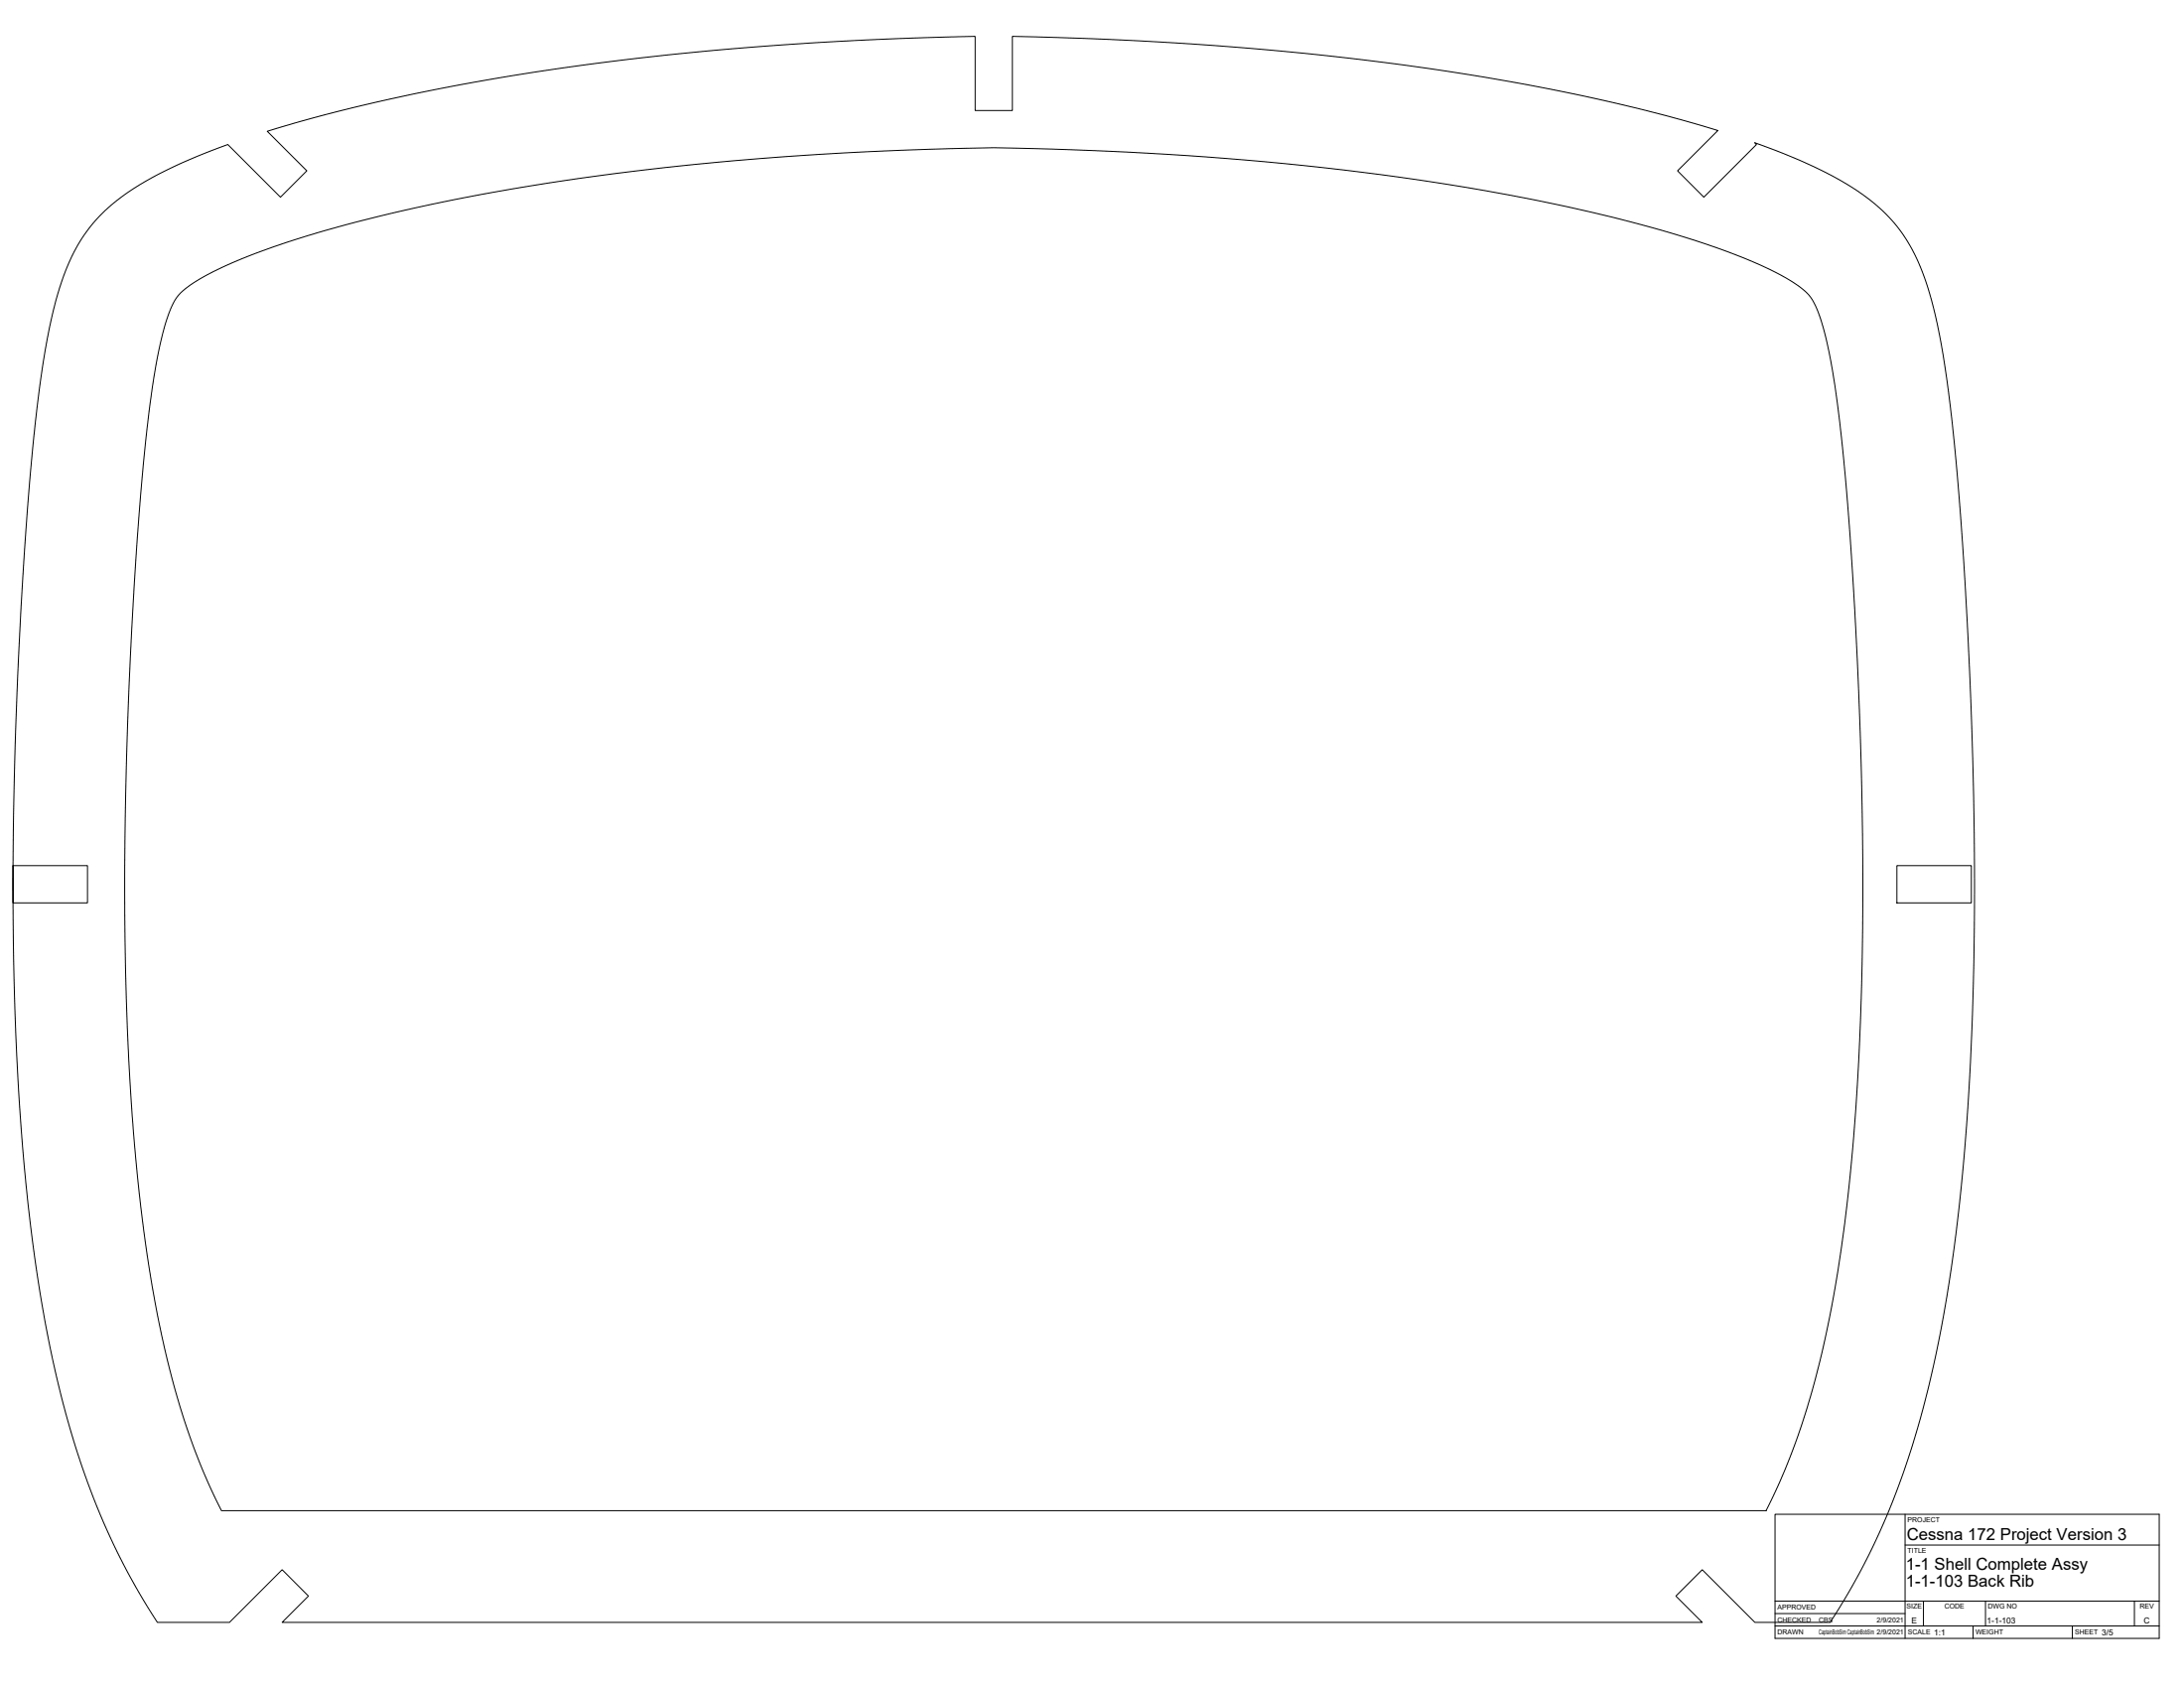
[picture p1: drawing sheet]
<svg xmlns="http://www.w3.org/2000/svg" width="1118mm" height="864mm" viewBox="0 0 1118 864" stroke-linecap="round" stroke-linejoin="round" font-family="sans-serif">
<!-- layer: Visible -->
<path d="M53 109l9-8 14-9a261 261 0 0 1 41-18l27 27 13-14-20-20 3-1a1180 1180 0 0 1 241-42l57-3 61-2v38h19v-38h12a1521 1521 0 0 1 297 34l26 6 26 8-21 20 14 14 27-27-1-1a202 202 0 0 1 59 29 88 88 0 0 1 31 51l5 23 4 25 4 30 3 39a2186 2186 0 0 1 3 302l-3 36-4 30-4 25-5 30-7 27-8 27-8 22-8 20a334 334 0 0 1-23 41h-39l-27-27-13 14 13 13h-727l14-13-14-14-27 27h-36l-3-4a406 406 0 0 1-52-137l-5-27-4-27-4-29-3-36a1703 1703 0 0 1-3-127v19h38v-19h-38a2114 2114 0 0 1 14-247l3-23 5-20a94 94 0 0 1 24-44zM92 150l9-6 14-8 16-7 20-6a1074 1074 0 0 1 216-40l53-4 48-2a1025 1025 0 0 1 120 1 1269 1269 0 0 1 246 35l33 10 29 11 11 5 9 5 7 5 4 4 3 6 3 10 6 29 5 44 4 52a2036 2036 0 0 1 0 292 608 608 0 0 1-29 151l-6 17-9 19h-791l-12-28a548 548 0 0 1-30-137l-4-40-2-51a2260 2260 0 0 1 12-313l3-20 4-17 4-11zM971 443h38v19h-38z" fill="none" stroke="#000" stroke-width=".51"/>
<!-- layer: Titleblock -->
<path d="M908 775h197v63h-197zM975 775v63M975 790h130M908 819h197M984 819v13M1016 819v13M1092 819v13M908 832h197M908 826h67M1010 832v6M1060 832v6" fill="none" stroke="#000" stroke-width=".51"/>
<g font-size="8.5">
<text x="976" y="788">Cessna 172 Project Version 3</text>
<text x="975" y="803">1-1 Shell Complete Assy</text>
<text x="975" y="812">1-1-103 Back Rib</text>
</g>
<g font-size="4.3">
<text x="978" y="831">E</text>
<text x="1017" y="831">1-1-103</text>
<text x="1097" y="831">C</text>
<text x="990" y="837">1:1</text>
<text x="1076" y="837">3/5</text>
</g>
<g font-size="3.5">
<text x="976" y="779">PROJECT</text>
<text x="976" y="794">TITLE</text>
<text x="910" y="824">APPROVED</text>
<text x="976" y="823">SIZE</text>
<text x="995" y="823">CODE</text>
<text x="1017" y="823">DWG NO</text>
<text x="1095" y="823">REV</text>
<text x="910" y="830">CHECKED</text>
<text x="931" y="830">CBS</text>
<text x="960" y="830">2/9/2021</text>
<text x="910" y="836">DRAWN</text>
<text x="931" y="836">CaptainBobSim CaptainBobSim 2/9/2021</text>
<text x="976" y="836">SCALE</text>
<text x="1011" y="836">WEIGHT</text>
<text x="1062" y="836">SHEET</text>
</g>
</svg>
